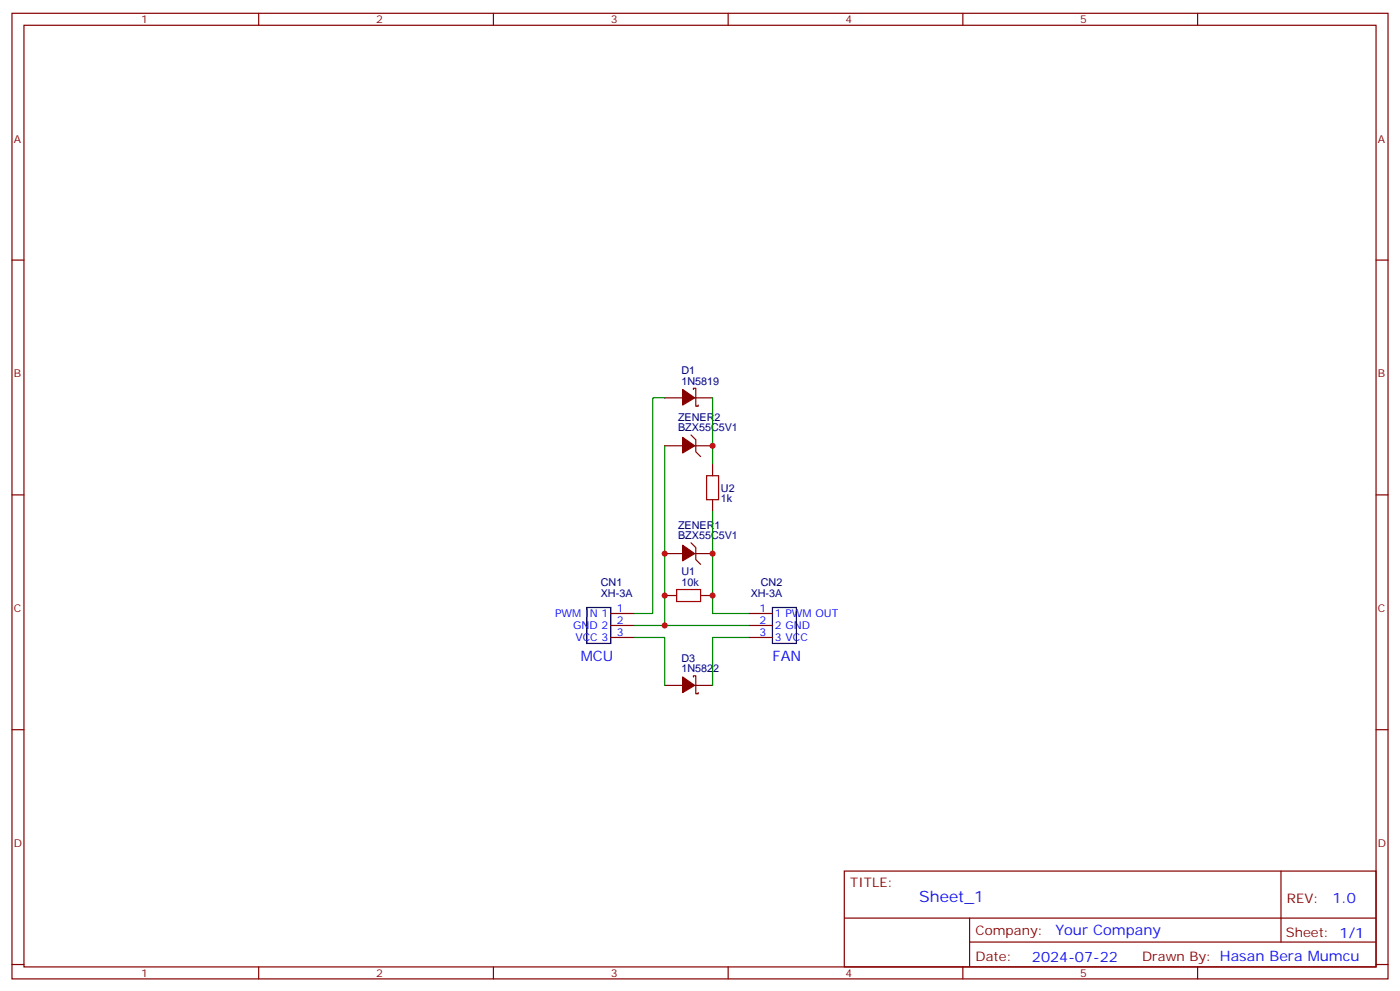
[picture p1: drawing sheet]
<svg xmlns="http://www.w3.org/2000/svg" width="412mm" height="292mm" viewBox="0 0 412 292" stroke-linecap="round" stroke-linejoin="round" font-family="sans-serif">
<g fill="none" stroke="#870000" stroke-width=".35">
<path d="M3.5 3.9h405.4v284.4h-405.4zM7.1 7.4h398.2v277.3h-398.2zM76.2 3.9v3.5M145.3 3.9v3.5M214.5 3.9v3.5M283.6 3.9v3.5M352.8 3.9v3.5M3.5 76.6h3.6M405.3 76.6h3.6M195.8 117.2h5.3M204.3 114.7v-.4h.7v5.3h.7v-.3M204.6 117.2h5.3"/>
<path d="M195.8 131.3h5.3M203.6 128.1l1.4 1.4v3.5l1.4 1.4M204.6 131.3h5.3M209.9 136.6v3.5M3.5 145.7h3.6M203.6 159.8l1.4 1.5v3.5l1.4 1.4M209.9 147.1v3.6M405.3 145.7h3.6M195.8 163h5.3M195.8 175.4h3.5M204.6 163h5.3M206.4 175.4h3.5"/>
<path d="M179.9 180.7h7.1M179.9 184.2h7.1M179.9 187.7h7.1M204.3 199.4v-.4h.7v5.3h.7v-.4M220.5 180.7h7M220.5 184.2h7M220.5 187.7h7M3.5 214.9h3.6M195.8 201.8h5.3M204.6 201.8h5.3M405.3 214.9h3.6M248.7 256.5h156.6v28.2h-156.6z"/>
<path d="M377.3 256.5v20.9M248.7 270.4h156.5M285.6 277.4h119.6M285.6 270.4v14.1M3.5 284h3.6M76.2 284.7v3.6M145.3 284.7v3.6M214.5 284.7v3.6M283.6 284.7v3.6M352.8 284.7v3.6M405.3 284h3.6"/>
</g>
<g fill="#870000" stroke="#870000" stroke-width=".35">
<path d="M201.1 160.5l3.5 2.5-3.5 2.1z"/>
<path d="M201.1 114.7l3.5 2.5-3.5 2.1z"/>
<path d="M201.1 199.4l3.5 2.4-3.5 2.1z"/>
<path d="M201.1 128.8l3.5 2.5-3.5 2.1z"/>
</g>
<path d="M208.1 140.1h3.6v7h-3.6zM199.3 173.6h7.1v3.5h-7.1z" fill="none" stroke="#a10000" stroke-width=".35"/>
<path d="M172.9 178.9h7v10.6h-7zM227.5 178.9h7.1v10.6h-7.1z" fill="none" stroke="#000" stroke-width=".35"/>
<path d="M195.8 117.2h-3.5v63.5h-5.3M209.9 117.2v19.4M195.8 131.3v52.9M209.9 150.7v30h10.6M187 187.7h8.8v14.1M187 184.2h33.5M220.5 187.7h-10.6v14.1" fill="none" stroke="#008700" stroke-width=".35"/>
<g fill="#c00">
<circle cx="195.8" cy="184.2" r=".88"/>
<circle cx="209.9" cy="175.4" r=".88"/>
<circle cx="209.9" cy="163" r=".88"/>
<circle cx="195.8" cy="163" r=".88"/>
<circle cx="195.8" cy="175.4" r=".88"/>
<circle cx="209.9" cy="131.3" r=".88"/>
</g>
<text font-size="4.6" fill="#00f" x="270.8" y="265.5">Sheet_1</text>
<g font-size="4.2" fill="#00f">
<text x="171.1" y="194.8">MCU</text>
<text x="227.5" y="194.8">FAN</text>
<text x="392.5" y="265.8">1.0</text>
<text x="310.9" y="275.3">Your Company</text>
<text x="304" y="283.1">2024-07-22</text>
</g>
<g font-size="3.9" fill="#800">
<text x="250.5" y="261.1">TITLE:</text>
<text x="379.1" y="265.8">REV:</text>
<text x="287.4" y="275.3">Company:</text>
<text x="378.7" y="275.9">Sheet: 1/1</text>
<text x="287.4" y="283">Date:</text>
<text x="336.4" y="283.1">Drawn By: Hasan Bera Mumcu</text>
</g>
<g font-size="3.2" fill="#800">
<text x="41.6" y="6.9">1</text>
<text x="110.8" y="6.9">2</text>
<text x="179.9" y="6.9">3</text>
<text x="249.1" y="6.9">4</text>
<text x="318.2" y="6.9">5</text>
<text x="4.1" y="42">A</text>
<text x="405.9" y="42">A</text>
<text x="4.1" y="111.2">B</text>
<text x="405.9" y="111.2">B</text>
<text x="4.1" y="180.3">C</text>
<text x="405.9" y="180.3">C</text>
<text x="4.1" y="249.4">D</text>
<text x="405.9" y="249.4">D</text>
<text x="41.6" y="287.7">1</text>
<text x="110.8" y="287.7">2</text>
<text x="179.9" y="287.7">3</text>
<text x="249.1" y="287.7">4</text>
<text x="318.2" y="287.7">5</text>
</g>
<g font-size="3.2" fill="#000080">
<text x="200.7" y="113.3">1N5819</text>
<text x="200.7" y="110.1">D1</text>
<text x="199.7" y="123.9">ZENER2</text>
<text x="199.7" y="127">BZX55C5V1</text>
<text x="212.4" y="148">1k</text>
<text x="212.4" y="144.8">U2</text>
<text x="199.7" y="155.7">ZENER1</text>
<text x="199.7" y="158.8">BZX55C5V1</text>
<text x="177" y="172.7">CN1</text>
<text x="200.7" y="172.5">10k</text>
<text x="200.7" y="169.4">U1</text>
<text x="224.1" y="172.7">CN2</text>
<text x="177" y="175.8">XH-3A</text>
<text x="221.1" y="175.8">XH-3A</text>
<text x="200.7" y="197.9">1N5822</text>
<text x="200.7" y="194.8">D3</text>
</g>
<g font-size="3.2" fill="#00f">
<text x="163.5" y="181.7">PWM IN 1</text>
<text x="168.8" y="185.2">GND 2</text>
<text x="181.7" y="180.3">1</text>
<text x="181.7" y="183.8">2</text>
<text x="223.8" y="180.3">1</text>
<text x="223.8" y="183.8">2</text>
<text x="228.2" y="181.7">1 PWM OUT</text>
<text x="228.2" y="185.2">2 GND</text>
<text x="169.5" y="188.8">VCC 3</text>
<text x="181.7" y="187.4">3</text>
<text x="223.8" y="187.4">3</text>
<text x="228.2" y="188.8">3 VCC</text>
</g>
</svg>
